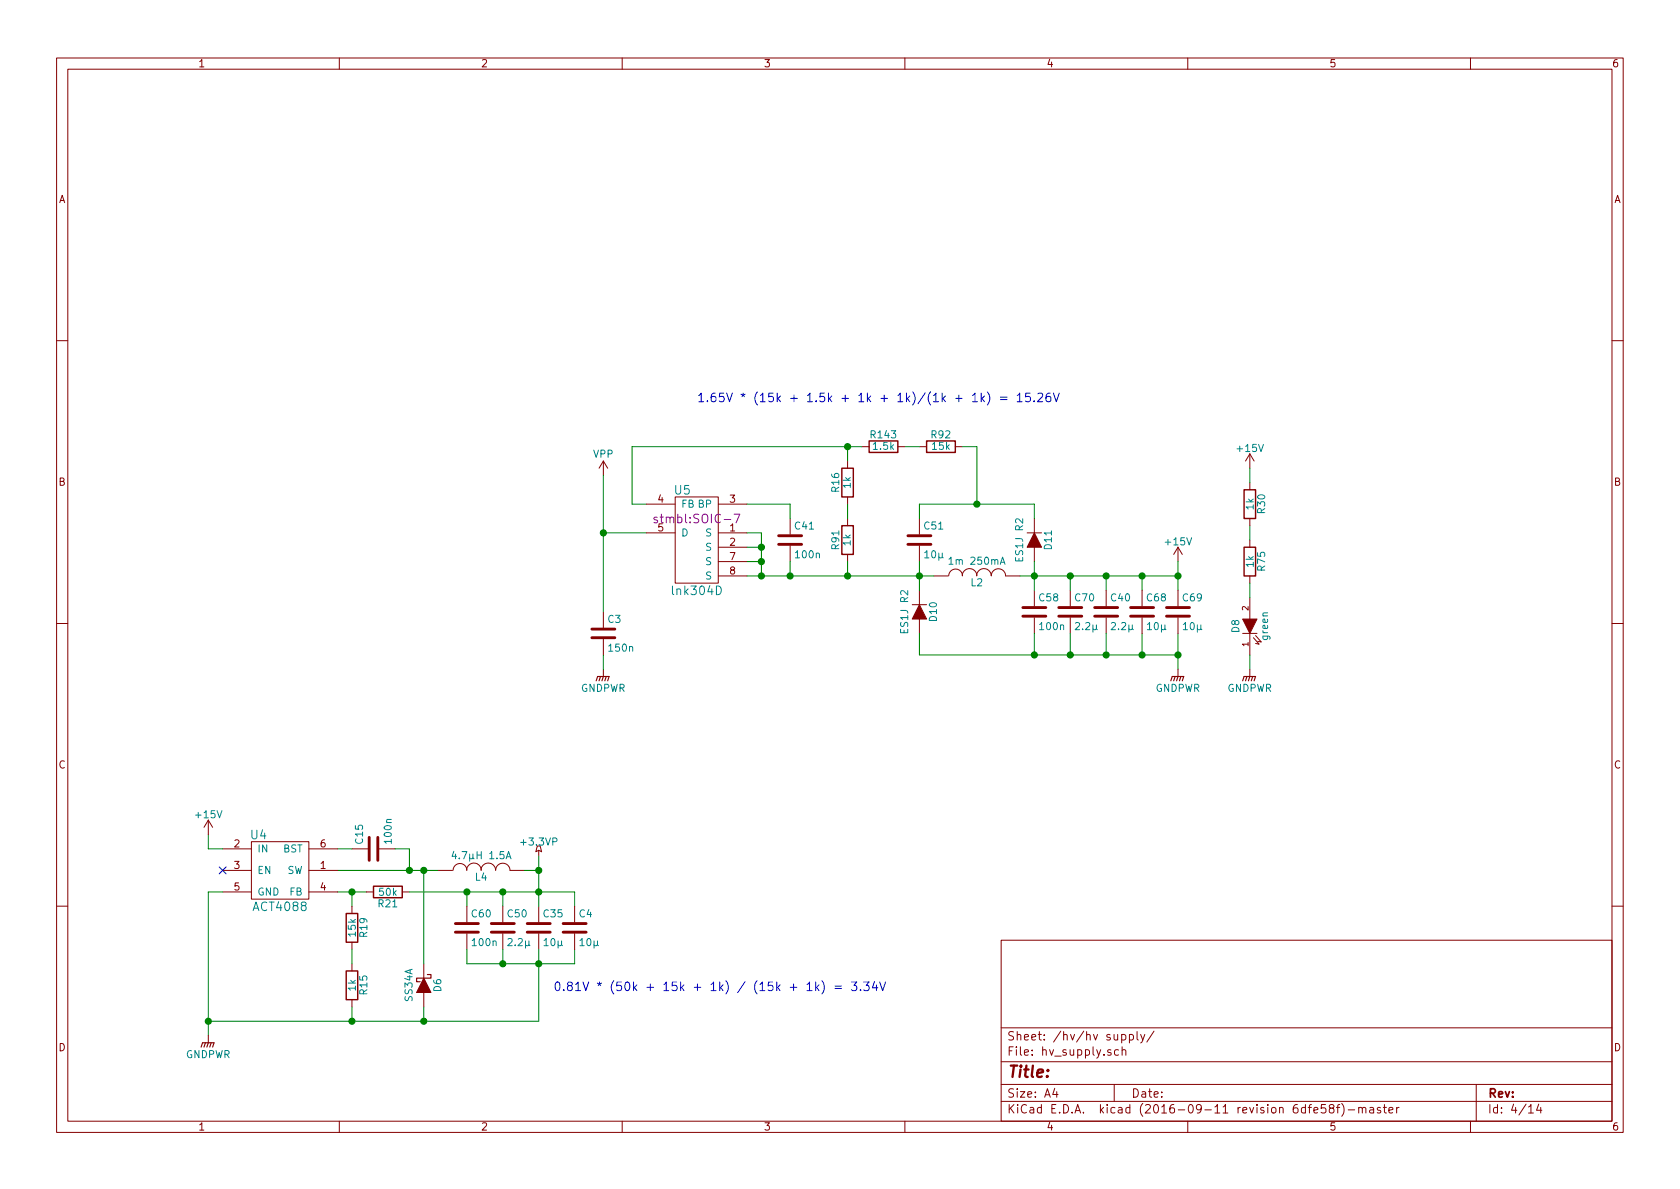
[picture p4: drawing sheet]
EESchema Schematic File Version 2
LIBS:transistors
LIBS:stm32
LIBS:conn
LIBS:power
LIBS:74xgxx
LIBS:74xx
LIBS:ac-dc
LIBS:actel
LIBS:adc-dac
LIBS:Altera
LIBS:analog_devices
LIBS:analog_switches
LIBS:atmel
LIBS:audio
LIBS:brooktre
LIBS:cmos_ieee
LIBS:cmos4000
LIBS:contrib
LIBS:cypress
LIBS:dc-dc
LIBS:device
LIBS:digital-audio
LIBS:diode
LIBS:display
LIBS:dsp
LIBS:elec-unifil
LIBS:ESD_Protection
LIBS:ftdi
LIBS:gennum
LIBS:graphic
LIBS:hc11
LIBS:intel
LIBS:interface
LIBS:ir
LIBS:Lattice
LIBS:linear
LIBS:logo
LIBS:maxim
LIBS:memory
LIBS:microchip_dspic33dsc
LIBS:microchip_pic10mcu
LIBS:microchip_pic12mcu
LIBS:microchip_pic16mcu
LIBS:microchip_pic18mcu
LIBS:microchip_pic32mcu
LIBS:microchip
LIBS:microcontrollers
LIBS:motor_drivers
LIBS:motorola
LIBS:msp430
LIBS:nordicsemi
LIBS:nxp_armmcu
LIBS:onsemi
LIBS:opto
LIBS:Oscillators
LIBS:philips
LIBS:Power_Management
LIBS:powerint
LIBS:pspice
LIBS:references
LIBS:regul
LIBS:relays
LIBS:rfcom
LIBS:sensors
LIBS:silabs
LIBS:siliconi
LIBS:stm8
LIBS:supertex
LIBS:switches
LIBS:texas
LIBS:transf
LIBS:ttl_ieee
LIBS:valves
LIBS:video
LIBS:Xicor
LIBS:xilinx
LIBS:Zilog
LIBS:stmbl_4.0-cache
EELAYER 25 0
EELAYER END
$Descr A4 11693 8268
encoding utf-8
Sheet 4 14
Title ""
Date ""
Rev ""
Comp ""
Comment1 ""
Comment2 ""
Comment3 ""
Comment4 ""
$EndDescr
$Comp
L D D10
U 1 1
P 6400 4250
F 0 "D10" H 6400 4350 50  0000 C CNN
F 1 "ES1J R2" H 6400 4150 50  0000 C CNN
F 2 "stmbl:SMA_Standard" H 6400 4250 60  0001 C CNN
F 3 "" H 6400 4250 60  0000 C CNN
	1    6400 4250
	0    1    1    0   
$EndComp
$Comp
L D D11
U 1 1
P 7200 3750
F 0 "D11" H 7200 3850 50  0000 C CNN
F 1 "ES1J R2" H 7200 3650 50  0000 C CNN
F 2 "stmbl:SMA_Standard" H 7200 3750 60  0001 C CNN
F 3 "" H 7200 3750 60  0000 C CNN
	1    7200 3750
	0    1    1    0   
$EndComp
$Comp
L INDUCTOR L2
U 1 1
P 6800 4000
F 0 "L2" V 6750 4000 50  0000 C CNN
F 1 "1m 250mA" V 6900 4000 50  0000 C CNN
F 2 "stmbl:NPI31W" H 6800 4000 60  0001 C CNN
F 3 "" H 6800 4000 60  0000 C CNN
	1    6800 4000
	0    -1   -1   0   
$EndComp
$Comp
L C C58
U 1 1
P 7200 4250
F 0 "C58" H 7225 4350 50  0000 L CNN
F 1 "100n" H 7225 4150 50  0000 L CNN
F 2 "stmbl:C_0603" H 7238 4100 30  0001 C CNN
F 3 "" H 7200 4250 60  0000 C CNN
F 4 "25V" H 7200 4250 60  0001 C CNN "Voltage"
	1    7200 4250
	1    0    0    -1  
$EndComp
$Comp
L GNDPWR #PWR041
U 1 1
P 8200 4650
F 0 "#PWR041" H 8200 4450 50  0001 C CNN
F 1 "GNDPWR" H 8200 4520 50  0000 C CNN
F 2 "" H 8200 4600 60  0000 C CNN
F 3 "" H 8200 4600 60  0000 C CNN
	1    8200 4650
	1    0    0    -1  
$EndComp
$Comp
L +15V #PWR042
U 1 1
P 8200 3900
F 0 "#PWR042" H 8200 3750 50  0001 C CNN
F 1 "+15V" H 8200 4040 50  0000 C CNN
F 2 "" H 8200 3900 60  0000 C CNN
F 3 "" H 8200 3900 60  0000 C CNN
	1    8200 3900
	1    0    0    -1  
$EndComp
$Comp
L VPP #PWR043
U 1 1
P 4200 3300
F 0 "#PWR043" H 4200 3150 50  0001 C CNN
F 1 "VPP" H 4200 3450 50  0000 C CNN
F 2 "" H 4200 3300 60  0000 C CNN
F 3 "" H 4200 3300 60  0000 C CNN
	1    4200 3300
	1    0    0    -1  
$EndComp
$Comp
L C C51
U 1 1
P 6400 3750
F 0 "C51" H 6425 3850 50  0000 L CNN
F 1 "10µ" H 6425 3650 50  0000 L CNN
F 2 "stmbl:C_0805" H 6438 3600 30  0001 C CNN
F 3 "" H 6400 3750 60  0000 C CNN
F 4 "25V" H 6400 3750 60  0001 C CNN "Voltage"
	1    6400 3750
	1    0    0    -1  
$EndComp
$Comp
L C C41
U 1 1
P 5500 3750
F 0 "C41" H 5525 3850 50  0000 L CNN
F 1 "100n" H 5525 3650 50  0000 L CNN
F 2 "stmbl:C_0603" H 5538 3600 30  0001 C CNN
F 3 "" H 5500 3750 60  0000 C CNN
F 4 "25V" H 5500 3750 60  0001 C CNN "Voltage"
	1    5500 3750
	1    0    0    -1  
$EndComp
Connection ~ 7200 4550
Wire Wire Line
	6400 4550 6400 4400
Wire Wire Line
	7200 4400 7200 4550
Connection ~ 7200 4000
Wire Wire Line
	7200 3900 7200 4100
Wire Wire Line
	7200 3500 7200 3600
Wire Wire Line
	5200 4000 6500 4000
Wire Wire Line
	5200 3700 5300 3700
Wire Wire Line
	5300 3700 5300 4000
Connection ~ 5300 4000
Wire Wire Line
	5200 3800 5300 3800
Connection ~ 5300 3800
Wire Wire Line
	5200 3900 5300 3900
Connection ~ 5300 3900
Wire Wire Line
	6400 3900 6400 4100
Connection ~ 6400 4000
Wire Wire Line
	5500 3900 5500 4000
Connection ~ 5500 4000
Wire Wire Line
	5500 3600 5500 3500
Wire Wire Line
	5500 3500 5200 3500
$Comp
L R R91
U 1 1
P 5900 3750
F 0 "R91" V 5980 3750 50  0000 C CNN
F 1 "1k" V 5900 3750 50  0000 C CNN
F 2 "stmbl:R_0603" V 5830 3750 30  0001 C CNN
F 3 "" H 5900 3750 30  0000 C CNN
	1    5900 3750
	-1   0    0    1   
$EndComp
$Comp
L R R92
U 1 1
P 6550 3100
F 0 "R92" V 6630 3100 50  0000 C CNN
F 1 "15k" V 6550 3100 50  0000 C CNN
F 2 "stmbl:R_0603" V 6480 3100 30  0001 C CNN
F 3 "" H 6550 3100 30  0000 C CNN
	1    6550 3100
	0    -1   -1   0   
$EndComp
Wire Wire Line
	6400 3600 6400 3500
Wire Wire Line
	5900 3900 5900 4000
Connection ~ 5900 4000
Wire Wire Line
	4400 3100 4400 3500
Wire Wire Line
	4400 3500 4500 3500
Wire Wire Line
	4200 3300 4200 4250
Wire Wire Line
	4200 3700 4500 3700
$Comp
L LED D8
U 1 1
P 8700 4350
F 0 "D8" H 8700 4450 50  0000 C CNN
F 1 "green" H 8700 4250 50  0000 C CNN
F 2 "LEDs:LED-0805" H 8700 4350 50  0001 C CNN
F 3 "" H 8700 4350 50  0000 C CNN
	1    8700 4350
	0    -1   -1   0   
$EndComp
$Comp
L GNDPWR #PWR044
U 1 1
P 8700 4650
F 0 "#PWR044" H 8700 4450 50  0001 C CNN
F 1 "GNDPWR" H 8700 4520 50  0000 C CNN
F 2 "" H 8700 4600 60  0000 C CNN
F 3 "" H 8700 4600 60  0000 C CNN
	1    8700 4650
	1    0    0    -1  
$EndComp
$Comp
L R R75
U 1 1
P 8700 3900
F 0 "R75" V 8780 3900 50  0000 C CNN
F 1 "1k" V 8700 3900 50  0000 C CNN
F 2 "stmbl:R_0603" V 8630 3900 30  0001 C CNN
F 3 "" H 8700 3900 30  0000 C CNN
	1    8700 3900
	1    0    0    -1  
$EndComp
$Comp
L +15V #PWR045
U 1 1
P 8700 3250
F 0 "#PWR045" H 8700 3100 50  0001 C CNN
F 1 "+15V" H 8700 3390 50  0000 C CNN
F 2 "" H 8700 3250 60  0000 C CNN
F 3 "" H 8700 3250 60  0000 C CNN
	1    8700 3250
	1    0    0    -1  
$EndComp
Wire Wire Line
	8700 3650 8700 3750
Wire Wire Line
	8700 4050 8700 4150
Wire Wire Line
	8700 4550 8700 4650
$Comp
L R R21
U 1 1
P 2700 6200
F 0 "R21" V 2780 6200 50  0000 C CNN
F 1 "50k" V 2700 6200 50  0000 C CNN
F 2 "stmbl:R_0603" V 2630 6200 30  0001 C CNN
F 3 "" H 2700 6200 30  0000 C CNN
	1    2700 6200
	0    1    1    0   
$EndComp
$Comp
L R R19
U 1 1
P 2450 6450
F 0 "R19" V 2530 6450 50  0000 C CNN
F 1 "15k" V 2450 6450 50  0000 C CNN
F 2 "stmbl:R_0603" V 2380 6450 30  0001 C CNN
F 3 "" H 2450 6450 30  0000 C CNN
	1    2450 6450
	1    0    0    -1  
$EndComp
$Comp
L D_Schottky D6
U 1 1
P 2950 6850
F 0 "D6" H 2950 6950 50  0000 C CNN
F 1 "SS34A" H 2950 6750 50  0000 C CNN
F 2 "stmbl:SMA_Standard" H 2950 6850 60  0001 C CNN
F 3 "" H 2950 6850 60  0000 C CNN
	1    2950 6850
	0    1    1    0   
$EndComp
$Comp
L C C15
U 1 1
P 2600 5900
F 0 "C15" H 2625 6000 50  0000 L CNN
F 1 "100n" H 2625 5800 50  0000 L CNN
F 2 "stmbl:C_0603" H 2638 5750 30  0001 C CNN
F 3 "" H 2600 5900 60  0000 C CNN
	1    2600 5900
	0    -1   -1   0   
$EndComp
$Comp
L INDUCTOR L4
U 1 1
P 3350 6050
F 0 "L4" V 3300 6050 50  0000 C CNN
F 1 "4.7µH 1.5A" V 3450 6050 50  0000 C CNN
F 2 "stmbl:SMD_INDUCTOR_32x25" H 3350 6050 60  0001 C CNN
F 3 "" H 3350 6050 60  0000 C CNN
	1    3350 6050
	0    -1   -1   0   
$EndComp
Wire Wire Line
	2350 5900 2450 5900
Wire Wire Line
	2350 6050 3050 6050
Wire Wire Line
	2950 6050 2950 6700
Wire Wire Line
	2350 6200 2550 6200
Wire Wire Line
	2450 6300 2450 6200
Connection ~ 2450 6200
Wire Wire Line
	2850 6050 2850 6050
Connection ~ 2850 6050
Connection ~ 3750 6050
$Comp
L ACT4088 U4
U 1 1
P 1950 6050
F 0 "U4" H 1800 6300 60  0000 C CNN
F 1 "ACT4088" H 1950 5800 60  0000 C CNN
F 2 "TO_SOT_Packages_SMD:SOT-23-6" H 1950 6050 60  0001 C CNN
F 3 "" H 1950 6050 60  0000 C CNN
	1    1950 6050
	1    0    0    -1  
$EndComp
Wire Wire Line
	3750 7100 1450 7100
Wire Wire Line
	1450 6200 1450 7200
Wire Wire Line
	1450 5800 1450 5900
Wire Wire Line
	1450 5900 1550 5900
NoConn ~ 1550 6050
Connection ~ 2950 6050
Connection ~ 2950 7100
$Comp
L GNDPWR #PWR046
U 1 1
P 1450 7200
F 0 "#PWR046" H 1450 7000 50  0001 C CNN
F 1 "GNDPWR" H 1450 7070 50  0000 C CNN
F 2 "" H 1450 7150 60  0000 C CNN
F 3 "" H 1450 7150 60  0000 C CNN
	1    1450 7200
	1    0    0    -1  
$EndComp
$Comp
L +15V #PWR047
U 1 1
P 1450 5800
F 0 "#PWR047" H 1450 5650 50  0001 C CNN
F 1 "+15V" H 1450 5940 50  0000 C CNN
F 2 "" H 1450 5800 60  0000 C CNN
F 3 "" H 1450 5800 60  0000 C CNN
	1    1450 5800
	1    0    0    -1  
$EndComp
$Comp
L +3.3VP #PWR048
U 1 1
P 3750 5950
F 0 "#PWR048" H 3900 5900 50  0001 C CNN
F 1 "+3.3VP" H 3750 6050 50  0000 C CNN
F 2 "" H 3750 5950 60  0000 C CNN
F 3 "" H 3750 5950 60  0000 C CNN
	1    3750 5950
	1    0    0    -1  
$EndComp
Connection ~ 2450 7100
Wire Wire Line
	2950 7000 2950 7100
$Comp
L R R30
U 1 1
P 8700 3500
F 0 "R30" V 8780 3500 50  0000 C CNN
F 1 "1k" V 8700 3500 50  0000 C CNN
F 2 "stmbl:R_0603" V 8630 3500 30  0001 C CNN
F 3 "" H 8700 3500 30  0000 C CNN
	1    8700 3500
	1    0    0    -1  
$EndComp
Wire Wire Line
	8700 3250 8700 3350
Wire Wire Line
	8200 3900 8200 4100
Connection ~ 8200 4000
Wire Wire Line
	8200 4400 8200 4650
Connection ~ 8200 4550
$Comp
L C C70
U 1 1
P 7450 4250
F 0 "C70" H 7475 4350 50  0000 L CNN
F 1 "2.2µ" H 7475 4150 50  0000 L CNN
F 2 "stmbl:C_0603" H 7488 4100 30  0001 C CNN
F 3 "" H 7450 4250 60  0000 C CNN
F 4 "25V" H 7450 4250 60  0001 C CNN "Voltage"
	1    7450 4250
	1    0    0    -1  
$EndComp
Wire Wire Line
	7950 4000 7950 4100
Connection ~ 7950 4000
Wire Wire Line
	7450 4000 7450 4100
Connection ~ 7450 4000
Wire Wire Line
	7450 4550 7450 4400
Connection ~ 7450 4550
Wire Wire Line
	7950 4550 7950 4400
Connection ~ 7950 4550
$Comp
L C C35
U 1 1
P 3750 6450
F 0 "C35" H 3775 6550 50  0000 L CNN
F 1 "10µ" H 3775 6350 50  0000 L CNN
F 2 "stmbl:C_0805" H 3788 6300 30  0001 C CNN
F 3 "" H 3750 6450 60  0000 C CNN
F 4 "6.3V" H 3750 6450 60  0001 C CNN "Voltage"
	1    3750 6450
	1    0    0    -1  
$EndComp
$Comp
L C C60
U 1 1
P 3250 6450
F 0 "C60" H 3275 6550 50  0000 L CNN
F 1 "100n" H 3275 6350 50  0000 L CNN
F 2 "stmbl:C_0603" H 3288 6300 30  0001 C CNN
F 3 "" H 3250 6450 60  0000 C CNN
	1    3250 6450
	1    0    0    -1  
$EndComp
$Comp
L lnk304D U5
U 1 1
P 4850 3600
F 0 "U5" H 4750 3800 60  0000 C CNN
F 1 "lnk304D" H 4850 3100 60  0000 C CNN
F 2 "stmbl:SOIC-7" H 4850 3600 60  0000 C CNN
F 3 "" H 4850 3600 60  0000 C CNN
	1    4850 3600
	1    0    0    -1  
$EndComp
$Comp
L C C3
U 1 1
P 4200 4400
F 0 "C3" H 4225 4500 50  0000 L CNN
F 1 "150n" H 4225 4300 50  0000 L CNN
F 2 "stmbl:C_1808" H 4238 4250 30  0001 C CNN
F 3 "" H 4200 4400 60  0000 C CNN
	1    4200 4400
	1    0    0    -1  
$EndComp
$Comp
L GNDPWR #PWR049
U 1 1
P 4200 4650
F 0 "#PWR049" H 4200 4450 50  0001 C CNN
F 1 "GNDPWR" H 4200 4520 50  0000 C CNN
F 2 "" H 4200 4600 60  0000 C CNN
F 3 "" H 4200 4600 60  0000 C CNN
	1    4200 4650
	1    0    0    -1  
$EndComp
Wire Wire Line
	4200 4550 4200 4650
$Comp
L R R15
U 1 1
P 2450 6850
F 0 "R15" V 2530 6850 50  0000 C CNN
F 1 "1k" V 2450 6850 50  0000 C CNN
F 2 "stmbl:R_0603" V 2380 6850 30  0001 C CNN
F 3 "" H 2450 6850 30  0000 C CNN
	1    2450 6850
	1    0    0    -1  
$EndComp
Wire Wire Line
	2450 6600 2450 6700
Wire Wire Line
	2450 7000 2450 7100
Text Notes 3850 6900 0    60   ~ 0
0.81V * (50k + 15k + 1k) / (15k + 1k) = 3.34V
$Comp
L R R16
U 1 1
P 5900 3350
F 0 "R16" V 5980 3350 50  0000 C CNN
F 1 "1k" V 5900 3350 50  0000 C CNN
F 2 "stmbl:R_0603" V 5830 3350 30  0001 C CNN
F 3 "" H 5900 3350 30  0000 C CNN
	1    5900 3350
	-1   0    0    1   
$EndComp
$Comp
L R R143
U 1 1
P 6150 3100
F 0 "R143" V 6230 3100 50  0000 C CNN
F 1 "1.5k" V 6150 3100 50  0000 C CNN
F 2 "stmbl:R_0603" V 6080 3100 30  0001 C CNN
F 3 "" H 6150 3100 30  0000 C CNN
	1    6150 3100
	0    -1   -1   0   
$EndComp
Wire Wire Line
	4400 3100 6000 3100
Wire Wire Line
	5900 3200 5900 3100
Connection ~ 5900 3100
Wire Wire Line
	5900 3500 5900 3600
Wire Wire Line
	6300 3100 6400 3100
Wire Wire Line
	6400 3500 7200 3500
Wire Wire Line
	6700 3100 6800 3100
Wire Wire Line
	6800 3100 6800 3500
Connection ~ 6800 3500
Text Notes 4850 2800 0    60   ~ 0
1.65V * (15k + 1.5k + 1k + 1k)/(1k + 1k) = 15.26V
Wire Wire Line
	2850 6200 4000 6200
Connection ~ 3500 6200
Wire Wire Line
	3250 6300 3250 6200
Connection ~ 3250 6200
Wire Wire Line
	3750 5950 3750 6300
Wire Wire Line
	3250 6600 3250 6700
Wire Wire Line
	3250 6700 4000 6700
Connection ~ 3500 6700
Wire Wire Line
	3750 6600 3750 7100
Connection ~ 4200 3700
$Comp
L C C50
U 1 1
P 3500 6450
F 0 "C50" H 3525 6550 50  0000 L CNN
F 1 "2.2µ" H 3525 6350 50  0000 L CNN
F 2 "stmbl:C_0603" H 3538 6300 30  0001 C CNN
F 3 "" H 3500 6450 60  0000 C CNN
F 4 "25V" H 3500 6450 60  0001 C CNN "Voltage"
	1    3500 6450
	1    0    0    -1  
$EndComp
Connection ~ 3750 6200
Wire Wire Line
	4000 6700 4000 6600
Connection ~ 3750 6700
$Comp
L C C68
U 1 1
P 7950 4250
F 0 "C68" H 7975 4350 50  0000 L CNN
F 1 "10µ" H 7975 4150 50  0000 L CNN
F 2 "stmbl:C_0805" H 7988 4100 30  0001 C CNN
F 3 "" H 7950 4250 60  0000 C CNN
F 4 "6.3V" H 7950 4250 60  0001 C CNN "Voltage"
	1    7950 4250
	1    0    0    -1  
$EndComp
$Comp
L C C69
U 1 1
P 8200 4250
F 0 "C69" H 8225 4350 50  0000 L CNN
F 1 "10µ" H 8225 4150 50  0000 L CNN
F 2 "stmbl:C_0805" H 8238 4100 30  0001 C CNN
F 3 "" H 8200 4250 60  0000 C CNN
F 4 "6.3V" H 8200 4250 60  0001 C CNN "Voltage"
	1    8200 4250
	1    0    0    -1  
$EndComp
Wire Wire Line
	4000 6200 4000 6300
$Comp
L C C4
U 1 1
P 4000 6450
F 0 "C4" H 4025 6550 50  0000 L CNN
F 1 "10µ" H 4025 6350 50  0000 L CNN
F 2 "stmbl:C_0805" H 4038 6300 30  0001 C CNN
F 3 "" H 4000 6450 60  0000 C CNN
F 4 "6.3V" H 4000 6450 60  0001 C CNN "Voltage"
	1    4000 6450
	1    0    0    -1  
$EndComp
Wire Wire Line
	7100 4000 8200 4000
Wire Wire Line
	6400 4550 8200 4550
$Comp
L C C40
U 1 1
P 7700 4250
F 0 "C40" H 7725 4350 50  0000 L CNN
F 1 "2.2µ" H 7725 4150 50  0000 L CNN
F 2 "stmbl:C_0603" H 7738 4100 30  0001 C CNN
F 3 "" H 7700 4250 60  0000 C CNN
F 4 "25V" H 7700 4250 60  0001 C CNN "Voltage"
	1    7700 4250
	1    0    0    -1  
$EndComp
Wire Wire Line
	7700 4100 7700 4000
Connection ~ 7700 4000
Wire Wire Line
	7700 4400 7700 4550
Connection ~ 7700 4550
Wire Wire Line
	1550 6200 1450 6200
Connection ~ 1450 7100
Wire Wire Line
	3650 6050 3750 6050
Wire Wire Line
	3500 6200 3500 6300
Wire Wire Line
	3500 6600 3500 6700
Wire Wire Line
	2750 5900 2850 5900
Wire Wire Line
	2850 5900 2850 6050
$EndSCHEMATC
